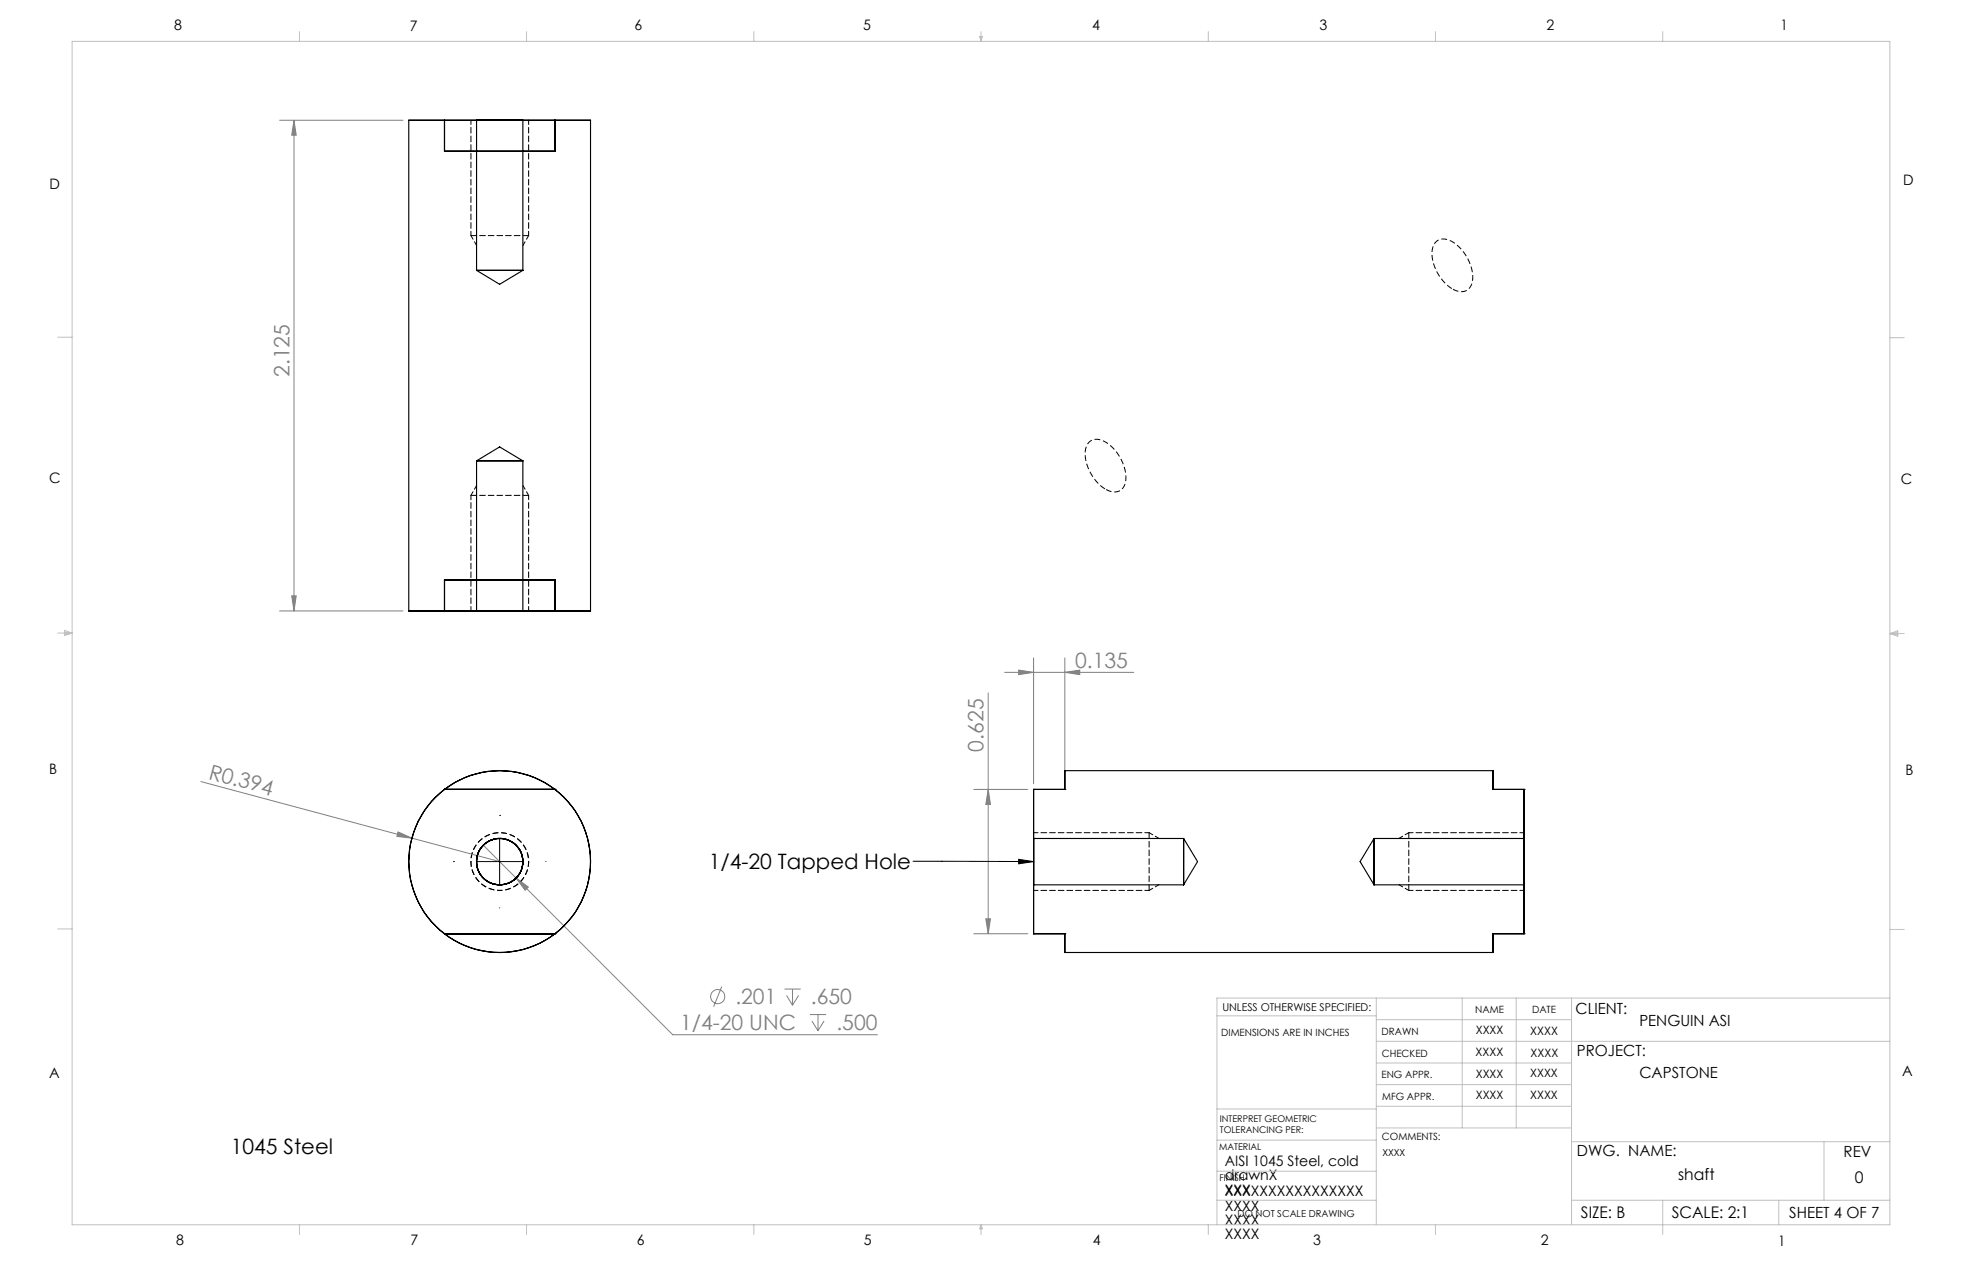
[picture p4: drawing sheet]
<svg xmlns="http://www.w3.org/2000/svg" width="432mm" height="279mm" viewBox="0 0 432 279" stroke-linecap="round" stroke-linejoin="round" font-family="sans-serif">
<g fill="none" stroke="#808080" stroke-width=".22">
<path d="M61.5 26.5h27.2M64.7 26.5l.5 3.2h-1zM64.7 26.5v107.9M61.5 134.4h27.2M64.2 131.1h1l-.5 3.3zM217.5 152.4v53M221.1 147.9h28.4M224.2 147.4l3.3 .5-3.3 .5zM227.5 144.7v27.7M234.4 147.9l3.2-.5v1zM234.4 144.7v27.7M44.2 171.9l46.5 12.5"/>
<path d="M214.3 173.7h11.9M217.5 173.7l.5 3.3h-1zM87.6 183l3.1 1.4-3.4-.4zM90.7 184.4l19.3 5.1M106.4 185.9l7.2 7.3M113.6 193.2l2.7 2-.7 .7zM113.6 193.2l34.5 34.4h45M158.9 217l-1.8 4.5M172.6 217.6h3.6M173.1 219l1.3 2.2M174.4 217.6v3.6M175.8 219l-1.4 2.2"/>
<path d="M214.3 205.4h11.9M217 202.1h1l-.5 3.3zM178.3 223.2h3.5M178.7 224.6l1.3 2.2M180 223.2v3.6M181.4 224.6l-1.4 2.2"/>
<circle cx="158" cy="219.2" r="1.55"/>
</g>
<path d="M110 195.9a6.4 6.4 0 0 1-5.6-9.4 6.4 6.4 0 0 1 11-.3 6.4 6.4 0 0 1-5 9.7h-.4M110 195.9a6.4 6.4 0 0 0 5.6-9.4 6.4 6.4 0 0 0-11-.3 6.4 6.4 0 0 0 5 9.7h.4" fill="none" stroke="#000" stroke-width=".22" stroke-dasharray="1.3 .6" stroke-dashoffset=".7" stroke-linecap="butt"/>
<path d="M319.6 63.6a2.67 2.67 0 0 0 4.2-.9 8.4 8.4 0 0 0-2.3-8 4.5 4.5 0 0 0-5-1.9 4 4 0 0 0-1.1 4.8 10 10 0 0 0 4.2 6M243.3 107.6a9.5 9.5 0 0 1-4.4-8.9 2.6 2.6 0 0 1 4.3-1.5 9.4 9.4 0 0 1 4.4 9.1 2.57 2.57 0 0 1-4 1.5l-.3-.2" fill="none" stroke="#000" stroke-width=".22" stroke-dasharray="1.3 .6" stroke-dashoffset="-.1" stroke-linecap="butt"/>
<path d="M110 179.4h.1M99.8 189.5h.1M104.9 189.5h10.1M110 184.5v10.1M110 199.7h.1M120.1 189.5h.1M200.9 189.5h26.6M224.2 189.1l3.3 .4-3.3 .5z" fill="none" stroke="#000" stroke-width=".22"/>
<g fill="none" stroke="#c0c0c0" stroke-width=".22">
<path d="M15.9 9.1h400v260.4h-400zM65.9 6.9v2.2M115.9 6.9v2.2M165.9 6.9v2.2M215.6 8h.6l-.3 1.1zM215.7 8l.2 1.1M215.9 6.9v2.2M216 8l-.1 1.1M265.9 6.9v2.2M315.9 6.9v2.2M365.9 6.9v2.2M12.7 74.2h3.2"/>
<path d="M415.9 74.3h3.2M12.7 139.3h3.2M14.2 139.1l1.7 .2M14.2 138.7l1.7 .6-1.7 .5zM15.9 139.3l-1.7 .3M415.9 139.4h3.2M415.9 139.4l1.8-.6v1.2zM415.9 139.4l1.8 .3M417.7 139.2l-1.8 .2M12.7 204.4h3.2M302.9 219.6v49.9M321.8 219.6v28.5"/>
<path d="M333.7 219.6v28.5M345.9 219.6v49.9M415.9 204.5h3.2M415.9 219.6h-148.1v49.9M267.8 223.5h35.1M302.9 229.1h113M302.9 233.9h43M302.9 224.3h43M302.9 238.6h43M267.8 257.7h35.1M267.8 250.8h35.1M267.8 244h35.1"/>
<path d="M302.9 248.1h43M302.9 243.4h43M345.9 251.2h70M401.4 251.2v12.9M65.9 269.5v2.1M115.9 269.5v2.1M165.9 269.5v2.1M215.9 269.5v2.1M215.9 269.5l.3 .8h-.6zM265.9 269.5v2.1M267.8 264.1h35.1M315.9 269.5v2.1"/>
<path d="M345.9 264.1h70M365.9 264.1v7.5M391.5 264.1v5.4"/>
</g>
<g fill="none" stroke="#000" stroke-width=".22" stroke-dasharray="1.3 .6" stroke-dashoffset=".3">
<path d="M103.6 26.4v25.4M116.3 26.4v25.4M103.6 51.8l1.3 2.2M116.3 51.8l-1.2 2.2M103.6 109l1.3-2.2M116.3 109l-1.2-2.2M103.6 134.4v-25.4M116.3 134.4v-25.4M227.5 183.2h25.4M227.5 195.9h25.4M252.9 195.9l2.2-1.3M252.9 183.2l2.2 1.2"/>
<path d="M310 183.2l-2.1 1.2M310 195.9l-2.1-1.3M335.4 195.9h-25.4M335.4 183.2h-25.4"/>
</g>
<path d="M103.6 51.8h12.7M116.3 109h-12.7M252.9 195.9v-12.7M310 183.2v12.7" fill="none" stroke="#000" stroke-width=".22" stroke-dasharray="1.3 .6"/>
<g fill="#808080">
<path d="M87.6 183l3.1 1.4-3.4-.4z"/>
<path d="M113.6 193.2l2 2.7 .7-.7zM224.2 147.4l3.3 .5-3.3 .5zM234.4 147.9l3.2-.5v1z"/>
<path d="M217 202.1h1l-.5 3.3zM217.5 173.7l.5 3.3h-1z"/>
<path d="M64.7 26.5l.5 3.2h-1zM64.2 131.1h1l-.5 3.3z"/>
</g>
<path d="M224.2 189.1l3.3 .4-3.3 .5z" fill="#000"/>
<g fill="none" stroke="#000" stroke-width=".25">
<path d="M90 26.5h7.8zM90 26.5v107.9M97.8 33.3h24.3M97.8 26.5v6.8M97.8 26.5h24.3M104.9 26.5h10.2zM104.9 26.5v33M115.1 26.5v33l-5.1 3-5.1-3M122.1 26.5h7.9zM122.1 26.5v6.8M130 26.5v107.9M104.9 59.5h10.2z"/>
<path d="M104.9 101.4h10.2zM115.1 101.4l-5.1-3.1-5.1 3.1v33M115.1 101.4v33M90 134.4h7.8zM97.8 127.5h24.3M97.8 127.5v6.9M97.8 134.4h24.3M104.9 134.4h10.2zM122.1 134.4h7.9zM122.1 127.5v6.9M97.8 173.7h.1M97.8 173.7a20 20 0 0 1 24.3 0"/>
<path d="M97.8 173.7a20 20 0 0 0 0 31.7M97.8 173.7h24.3M122.1 173.7h.1M122.1 173.7a20 20 0 0 1 0 31.7M227.5 173.7v31.7M227.5 173.7h.1M227.5 173.7h6.9M234.4 169.5v4.2zM234.4 173.7h.1M234.4 169.5h94.2M328.6 169.5v4.2zM328.6 173.7h6.8"/>
<path d="M328.6 173.7h.1M335.4 173.7v31.7M335.4 173.7h.1M227.5 184.5v10.2zM227.5 184.5h33l3.1 5-3.1 5.2h-33M260.5 184.5v10.2zM302.4 184.5v10.2zM335.4 184.5v10.2zM335.4 184.5h-33l-3.1 5 3.1 5.2h33M97.8 205.4h.1M97.8 205.4a20 20 0 0 0 24.3 0M97.8 205.4h24.3"/>
<path d="M122.1 205.4h.1M227.5 205.4h.1M227.5 205.4h6.9M234.4 205.4v4.1zM234.4 205.4h.1M234.4 209.5h94.2M328.6 205.4v4.1zM328.6 205.4h6.8M328.6 205.4h.1M335.4 205.4h.1"/>
<circle cx="110" cy="189.5" r="5.1"/>
<circle cx="110" cy="189.6" r="5.1"/>
</g>
<g font-size="4.7" fill="#808080">
<text x="63.7" y="82.9" transform="rotate(-90 63.7 82.9)">2.125</text>
<text x="236.6" y="146.9">0.135</text>
<text x="216.5" y="165.4" transform="rotate(-90 216.5 165.4)">0.625</text>
<text x="45.7" y="171.3" transform="rotate(15 45.7 171.3)">R0.394</text>
<text x="161.8" y="220.9">.201</text>
<text x="178.5" y="220.9">.650</text>
<text x="149.7" y="226.6">1/4-20 UNC</text>
<text x="184.1" y="226.6">.500</text>
</g>
<g font-size="4.7">
<text x="156" y="191.2">1/4-20 Tapped Hole</text>
<text x="50.8" y="253.9">1045 Steel</text>
</g>
<g font-size="3.5">
<text x="369.3" y="259.6">shaft</text>
<text x="408.2" y="260.2">0</text>
<text x="347.9" y="268">SIZE: B</text>
<text x="367.9" y="268">SCALE: 2:1</text>
</g>
<g font-size="3.4">
<text x="346.8" y="223.1">CLIENT:</text>
<text x="360.8" y="225.8">PENGUIN ASI</text>
<text x="347.1" y="232.3">PROJECT:</text>
<text x="360.8" y="237.1">CAPSTONE</text>
<text x="347.1" y="254.2">DWG. NAME:</text>
<text x="405.7" y="254.5">REV</text>
<text x="393.8" y="267.9">SHEET 4 OF 7</text>
</g>
<g font-size="3.2">
<text x="38.3" y="6.7">8</text>
<text x="90.2" y="6.7">7</text>
<text x="139.7" y="6.5">6</text>
<text x="190" y="6.5">5</text>
<text x="240.4" y="6.5">4</text>
<text x="290.4" y="6.7">3</text>
<text x="340.4" y="6.5">2</text>
<text x="391.9" y="6.7">1</text>
<text x="10.9" y="41.6">D</text>
<text x="418.9" y="40.7">D</text>
<text x="10.9" y="106.3">C</text>
<text x="418.4" y="106.4">C</text>
<text x="10.8" y="170.2">B</text>
<text x="419.4" y="170.6">B</text>
<text x="10.8" y="237.2">A</text>
<text x="418.6" y="236.8">A</text>
<text x="269.6" y="256.5">AISI 1045 Steel, cold</text>
<text x="269.6" y="259.6">drawnX</text>
<text x="269.6" y="262.8">XXX</text>
<text x="269.6" y="263.2">XXXXXXXXXXXXXXXX</text>
<text x="269.6" y="266.3">XXXX</text>
<text x="269.6" y="269.5">XXXX</text>
<text x="38.8" y="273.8">8</text>
<text x="90.4" y="273.8">7</text>
<text x="140.2" y="273.8">6</text>
<text x="190.1" y="273.9">5</text>
<text x="240.5" y="273.8">4</text>
<text x="269.6" y="272.7">XXXX</text>
<text x="289" y="273.9">3</text>
<text x="339.1" y="273.8">2</text>
<text x="391.4" y="274.1">1</text>
</g>
<g font-size="2.5">
<text x="324.8" y="227.6">XXXX</text>
<text x="336.8" y="227.7">XXXX</text>
<text x="324.8" y="232.3">XXXX</text>
<text x="336.8" y="232.5">XXXX</text>
<text x="324.8" y="237.1">XXXX</text>
<text x="336.8" y="237">XXXX</text>
<text x="324.8" y="241.9">XXXX</text>
<text x="336.8" y="241.8">XXXX</text>
</g>
<text font-size="2.4" x="269" y="222.4">UNLESS OTHERWISE SPECIFIED:</text>
<g font-size="2.2">
<text x="268.8" y="228">DIMENSIONS ARE IN INCHES</text>
<text x="304.1" y="227.7">DRAWN</text>
<text x="324.7" y="222.9">NAME</text>
<text x="337.2" y="222.9">DATE</text>
<text x="304.1" y="232.6">CHECKED</text>
<text x="304" y="237.2">ENG APPR.</text>
<text x="304.2" y="241.9">MFG APPR.</text>
<text x="304.1" y="250.9">COMMENTS:</text>
</g>
<g font-size="2.1">
<text x="304.2" y="254.3">XXXX</text>
<text x="272.4" y="267.8">DO NOT SCALE DRAWING</text>
</g>
<g font-size="2">
<text x="268.5" y="246.8">INTERPRET GEOMETRIC</text>
<text x="268.5" y="249.4">TOLERANCING PER:</text>
<text x="268.3" y="252.9">MATERIAL</text>
<text x="268.4" y="259.7">FINISH</text>
</g>
</svg>
